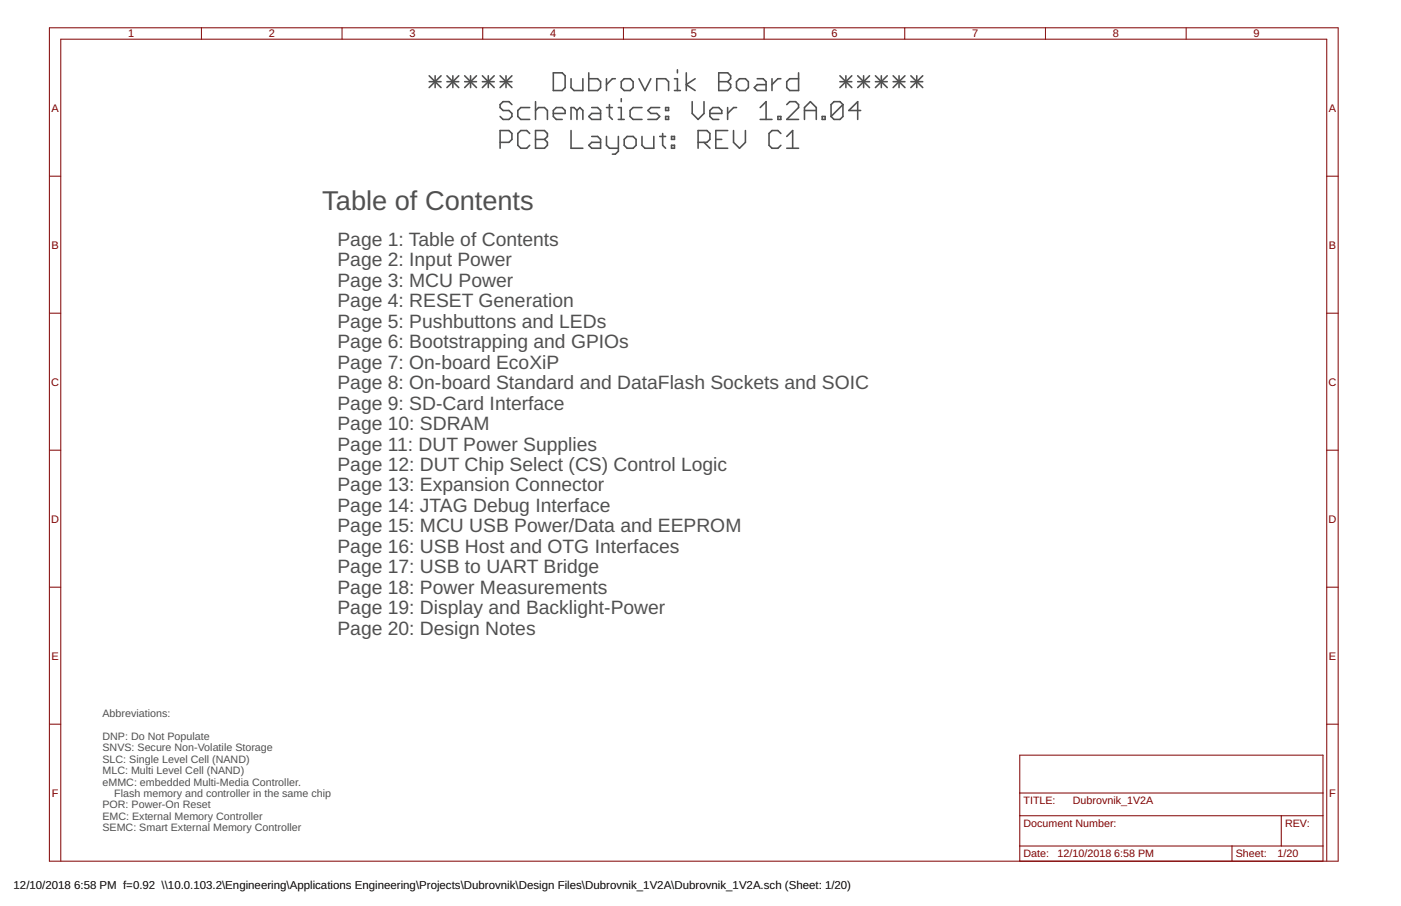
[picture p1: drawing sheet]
<svg xmlns="http://www.w3.org/2000/svg" width="432mm" height="279mm" viewBox="0 0 432 279" stroke-linecap="round" stroke-linejoin="round" font-family="sans-serif">
<g fill="none" stroke="#505050" stroke-width=".49">
<path d="M132.3 23.4l3.6 3.6M132.3 25.2h3.6M134.1 23.4v3.6M135.9 23.4l-3.6 3.6M137.8 25.2h3.6M137.8 23.4l3.6 3.6M139.6 23.4v3.6M141.4 23.4l-3.6 3.6M143.2 25.2h3.7M143.2 23.4l3.7 3.6M145 23.4v3.6M146.9 23.4l-3.7 3.6"/>
<path d="M148.7 25.2h3.6M148.7 23.4l3.6 3.6M150.5 23.4v3.6M152.3 23.4l-3.6 3.6M154.1 25.2h3.7M154.1 23.4l3.7 3.6M156 23.4v3.6M157.8 23.4l-3.7 3.6M157.8 32.3l-.9-1h-1.9l-.9 1v.9l.9 .9h1.9l.9 .9v.9l-.9 .9h-1.9l-.9-.9M163.3 33.2h-2.8l-.9 .9v1.8l.9 .9h2.8M165.1 34.1l.9-.9h1.8l.9 .9v2.7M165.1 31.3v5.5"/>
<path d="M170.5 22.5h2.8l.9 .9v3.6l-.9 .9h-2.8zM170.5 35h3.7v-.9l-.9-.9h-1.9l-.9 .9v1.8l.9 .9h1.9M176 24.3v2.7l.9 .9h2.7v-3.6M177.8 34.1l-.9-.9h-.9v3.6M177.8 34.1l.9-.9 .9 .9v2.7M177.8 34.1v2.7M181.5 22.5v5.4h2.7l.9-.9v-1.8l-.9-.9h-2.7M182.4 33.2h1.8l.9 .9v2.7h-2.7l-.9-.9 .9-.9h2.7M186.9 24.3v3.6M186.9 33.2h1.8M187.8 32.3v3.6l.9 .9M189.7 24.3h-1l-1.8 1.8"/>
<path d="M190.6 33.2h.9v3.6M190.6 36.8h1.8M191.5 25.2l.9-.9h1.8l.9 .9v1.8l-.9 .9h-1.8l-.9-.9zM191.5 30.4v.9M196.9 24.3l1.9 3.6 1.8-3.6M197.9 33.2h-2.8l-.9 .9v1.8l.9 .9h2.8M202.4 27.9v-3.6h2.7l1 .9v2.7M203.3 33.2h-2.7l-.9 .9 .9 .9h1.8l.9 .9-.9 .9h-2.7M205.1 33.2h1v.9h-1zM205.1 35.9h1v.9h-1zM207.9 27.9h1.8M207.9 24.3h.9v3.6"/>
<path d="M208.8 21.5v1M211.5 22.5v5.4M213.3 31.3v3.7l1.9 1.8 1.8-1.8v-3.7M214.2 24.3l-2.7 1.8 2.7 1.8M218.8 35h3.7v-.9l-1-.9h-1.8l-.9 .9v1.8l.9 .9h1.8M221.5 25.2h2.8M221.5 22.5h2.8l.9 .9v.9l-.9 .9 .9 .9v.9l-.9 .9h-2.8zM224.3 33.2v3.6M227 25.2l.9-.9h1.8l1 .9v1.8l-1 .9h-1.8l-.9-.9zM227 33.2h-.9l-1.8 1.8M233.4 24.3h1.8l.9 .9v2.7h-2.7l-.9-.9 .9-.9h2.7M234.3 33.2l1.8-1.9v5.5"/>
<path d="M234.3 36.8h3.6M237.9 24.3v3.6M239.8 35.9h.9v.9h-.9zM240.7 24.3h-.9l-1.9 1.8M242.5 32.3l.9-1h1.8l.9 1v.9l-3.6 3.6h3.6M246.1 22.5v5.4h-2.7l-.9-.9v-1.8l.9-.9h2.7M247.9 34.1h3.7M247.9 36.8v-3.6l1.9-1.9 1.8 1.9v3.6M253.4 35.9h.9v.9h-.9zM258.9 25.2h3.6M258.9 23.4l3.6 3.6M259.8 32.3l-.9-1h-1.9l-.9 1v3.6"/>
<path d="M259.8 32.3v3.6l-.9 .9h-1.9l-.9-.9M259.8 32.3l-3.7 3.6M260.7 23.4v3.6M262.5 23.4l-3.6 3.6M264.4 25.2h3.6M264.4 23.4l3.6 3.6M265.3 34.1h-3.7l2.8-2.8v5.5M266.2 23.4v3.6M268 23.4l-3.6 3.6M269.8 25.2h3.7M269.8 23.4l3.7 3.6M271.6 23.4v3.6"/>
<path d="M273.5 23.4l-3.7 3.6M275.3 25.2h3.6M275.3 23.4l3.6 3.6M277.1 23.4v3.6M278.9 23.4l-3.6 3.6M280.7 25.2h3.7M280.7 23.4l3.7 3.6M282.6 23.4v3.6M284.4 23.4l-3.7 3.6M154.1 43.9h2.8l.9-.9v-1.8l-.9-.9h-2.8v5.4M163.3 41.2l-1-.9h-1.8l-.9 .9v3.6l.9 .9h1.8l1-.9M165.1 40.3h2.7l.9 .9v.9l-.9 .9 .9 .9v.9l-.9 .9h-2.7z"/>
<path d="M165.1 43h2.7M176 40.3v5.4h3.6M182.4 42.1h1.8l.9 .9v2.7h-2.7l-.9-.9 .9-.9h2.7M186.9 42.1v2.7l.9 .9h2.8M190.6 42.1v4.5l-.9 .9h-1M193.3 42.1h1.8l.9 .9v1.8l-.9 .9h-1.8l-.9-.9v-1.8zM197.9 42.1v2.7l.9 .9h2.7v-3.6M203.3 42.1h1.8M204.2 41.2v3.6l.9 .9M207 44.8h.9v.9h-.9zM207 42.1h.9v.9h-.9zM215.2 43.9h2.7l.9-.9v-1.8l-.9-.9h-2.7v5.4"/>
<path d="M217 43.9l1.8 1.8M220.6 43h1.8M224.3 40.3h-3.7v5.4h3.7M226.1 40.3v3.6l1.8 1.8 1.8-1.8v-3.6M240.7 41.2l-.9-.9h-1.9l-.9 .9v3.6l.9 .9h1.9l.9-.9M242.5 45.7h3.6M242.5 42.1l1.8-1.8v5.4"/>
</g>
<g fill="none" stroke="#800000" stroke-width=".31">
<path d="M15.2 8.6h397.2v257h-397.2zM62.1 8.6v3.5M105.4 8.6v3.5M148.8 8.6v3.5M192.2 8.6v3.5M235.5 8.6v3.5M278.8 8.6v3.5M322.2 8.6v3.5M365.6 8.6v3.5M15.2 54.3h3.5M408.9 54.3h3.5M15.2 96.6h3.5"/>
<path d="M408.9 96.6h3.5M15.2 138.8h3.5M408.9 138.8h3.5M15.2 181.1h3.5M408.9 181.1h3.5M15.2 223.3h3.5M408.9 223.3h3.5M314.3 251.6h93.5M314.3 244.6h93.5M394.9 251.6v9.3M18.7 265.6v-253.5h390.2v253.5M314.3 265.6v-32.7h93.5v32.7"/>
<path d="M314.3 260.9h93.5M379.7 260.9v4.7"/>
</g>
<text font-size="8.4" fill="#505050" x="99.3" y="64.6">Table of Contents</text>
<g font-size="5.9" fill="#505050">
<text x="104" y="75.9">Page 1: Table of Contents</text>
<text x="104" y="82.2">Page 2: Input Power</text>
<text x="104" y="88.5">Page 3: MCU Power</text>
<text x="104" y="94.8">Page 4: RESET Generation</text>
<text x="104" y="101.1">Page 5: Pushbuttons and LEDs</text>
<text x="104" y="107.4">Page 6: Bootstrapping and GPIOs</text>
<text x="104" y="113.7">Page 7: On-board EcoXiP</text>
<text x="104" y="120">Page 8: On-board Standard and DataFlash Sockets and SOIC</text>
<text x="104" y="126.3">Page 9: SD-Card Interface</text>
<text x="104" y="132.6">Page 10: SDRAM</text>
<text x="104" y="138.9">Page 11: DUT Power Supplies</text>
<text x="104" y="145.3">Page 12: DUT Chip Select (CS) Control Logic</text>
<text x="104" y="151.6">Page 13: Expansion Connector</text>
<text x="104" y="157.9">Page 14: JTAG Debug Interface</text>
<text x="104" y="164.2">Page 15: MCU USB Power/Data and EEPROM</text>
<text x="104" y="170.5">Page 16: USB Host and OTG Interfaces</text>
<text x="104" y="176.8">Page 17: USB to UART Bridge</text>
<text x="104" y="183.1">Page 18: Power Measurements</text>
<text x="104" y="189.4">Page 19: Display and Backlight-Power</text>
<text x="104" y="195.7">Page 20: Design Notes</text>
</g>
<g font-size="3.5">
<text x="4.2" y="274.2">12/10/2018</text>
<text x="22.9" y="274.2">6:58 PM f=0.92 \\10.0.103.2\Engineering\Applications Engineering\Projects\Dubrovnik\Design Files\Dubrovnik_1V2A\Dubrovnik_1V2A.sch (Sheet: 1/20)</text>
</g>
<g font-size="3.4" fill="#800000">
<text x="39.5" y="11.5">1</text>
<text x="82.8" y="11.5">2</text>
<text x="126.2" y="11.5">3</text>
<text x="169.5" y="11.5">4</text>
<text x="212.9" y="11.5">5</text>
<text x="256.2" y="11.5">6</text>
<text x="299.6" y="11.5">7</text>
<text x="343" y="11.5">8</text>
<text x="386.3" y="11.5">9</text>
<text x="15.8" y="34.4">A</text>
<text x="409.6" y="34.4">A</text>
<text x="15.8" y="76.6">B</text>
<text x="409.6" y="76.6">B</text>
<text x="15.7" y="118.9">C</text>
<text x="409.4" y="118.9">C</text>
<text x="15.7" y="161.1">D</text>
<text x="409.4" y="161.1">D</text>
<text x="15.8" y="203.4">E</text>
<text x="409.6" y="203.4">E</text>
<text x="15.9" y="245.6">F</text>
<text x="409.6" y="245.6">F</text>
</g>
<g font-size="3.3" fill="#505050">
<text x="31.6" y="221.2">Abbreviations:</text>
<text x="31.6" y="228.2">DNP: Do Not Populate</text>
<text x="31.6" y="231.7">SNVS: Secure Non-Volatile Storage</text>
<text x="31.6" y="235.2">SLC: Single Level Cell (NAND)</text>
<text x="31.6" y="238.7">MLC: Multi Level Cell (NAND)</text>
<text x="31.6" y="242.3">eMMC: embedded Multi-Media Controller.</text>
<text x="35.2" y="245.8">Flash memory and controller in the same chip</text>
<text x="31.6" y="249.3">POR: Power-On Reset</text>
<text x="31.6" y="252.8">EMC: External Memory Controller</text>
<text x="31.6" y="256.3">SEMC: Smart External Memory Controller</text>
</g>
<g font-size="3.3" fill="#800000">
<text x="315.5" y="248.1">TITLE:</text>
<text x="330.7" y="248.1">Dubrovnik_1V2A</text>
<text x="315.5" y="255.1">Document Number:</text>
<text x="396.1" y="255.1">REV:</text>
<text x="315.5" y="264.4">Date:</text>
<text x="326" y="264.4">12/10/2018</text>
<text x="343.4" y="264.4">6:58 PM</text>
<text x="380.9" y="264.4">Sheet:</text>
<text x="393.7" y="264.4">1/20</text>
</g>
</svg>
